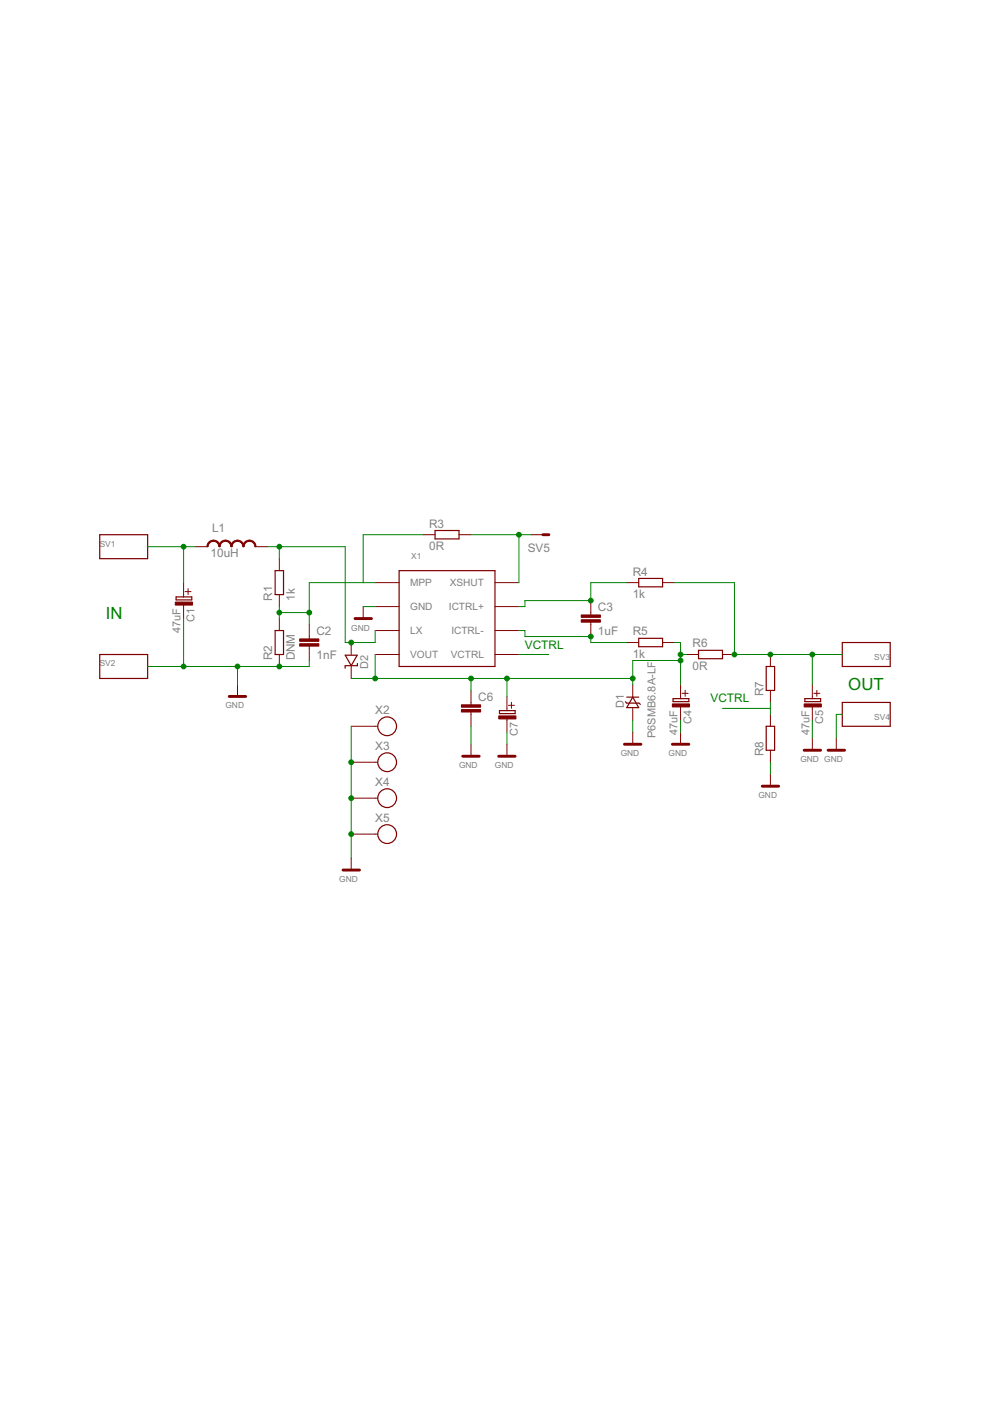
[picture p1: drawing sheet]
<?xml version="1.0" encoding="utf-8"?>
<!DOCTYPE eagle SYSTEM "eagle.dtd">
<eagle version="6.2">
<drawing>
<settings>
<setting alwaysvectorfont="no"/>
<setting verticaltext="up"/>
</settings>
<grid distance="0.1" unitdist="inch" unit="inch" style="lines" multiple="1" display="no" altdistance="0.01" altunitdist="inch" altunit="inch"/>
<schematic xreflabel="%F%N/%S.%C%R" xrefpart="/%S.%C%R">
<libraries>
<library name="moje_io">
<symbols>
<symbol name="SPV1040">
<wire x1="-5.08" y1="7.62" x2="-5.08" y2="-12.7" width="0.254" layer="94"/>
<wire x1="-5.08" y1="-12.7" x2="15.24" y2="-12.7" width="0.254" layer="94"/>
<wire x1="15.24" y1="-12.7" x2="15.24" y2="7.62" width="0.254" layer="94"/>
<wire x1="15.24" y1="7.62" x2="-5.08" y2="7.62" width="0.254" layer="94"/>
<pin name="MPP" x="-10.16" y="5.08" visible="pin" length="middle"/>
<pin name="GND" x="-10.16" y="0" visible="pin" length="middle"/>
<pin name="LX" x="-10.16" y="-5.08" visible="pin" length="middle"/>
<pin name="VOUT" x="-10.16" y="-10.16" visible="pin" length="middle"/>
<pin name="VCTRL" x="20.32" y="-10.16" visible="pin" length="middle" rot="R180"/>
<pin name="ICTRL-" x="20.32" y="-5.08" visible="pin" length="middle" rot="R180"/>
<pin name="ICTRL+" x="20.32" y="0" visible="pin" length="middle" rot="R180"/>
<pin name="XSHUT" x="20.32" y="5.08" visible="pin" length="middle" rot="R180"/>
<text x="-2.54" y="10.16" size="1.27" layer="95">&gt;NAME</text>
<text x="-2.54" y="-15.24" size="1.27" layer="96">&gt;VALUE</text>
</symbol>
</symbols>
<devicesets>
<deviceset name="SPV1040" prefix="X" uservalue="yes">
<gates>
<gate name="G$1" symbol="SPV1040" x="-5.08" y="2.54"/>
</gates>
<devices>
<device name="" package="TSSOP8">
<connects>
<connect gate="G$1" pin="GND" pad="2"/>
<connect gate="G$1" pin="ICTRL+" pad="7"/>
<connect gate="G$1" pin="ICTRL-" pad="6"/>
<connect gate="G$1" pin="LX" pad="3"/>
<connect gate="G$1" pin="MPP" pad="1"/>
<connect gate="G$1" pin="VCTRL" pad="5"/>
<connect gate="G$1" pin="VOUT" pad="4"/>
<connect gate="G$1" pin="XSHUT" pad="8"/>
</connects>
<technologies>
<technology name=""/>
</technologies>
</device>
</devices>
</deviceset>
</devicesets>
</library>
<library name="moje_C">
<symbols>
<symbol name="C_EL">
<wire x1="-2.5473" y1="0.9547" x2="-1.2753" y2="0.9547" width="0.155" layer="94"/>
<wire x1="-1.9112" y1="1.5908" x2="-1.9112" y2="0.3188" width="0.155" layer="94"/>
<wire x1="-0.7938" y1="1.7463" x2="-0.1588" y2="1.7463" width="0.254" layer="94"/>
<wire x1="-0.1588" y1="1.7463" x2="-0.1588" y2="-1.5875" width="0.254" layer="94"/>
<wire x1="-0.1588" y1="-1.5875" x2="-0.7938" y2="-1.5875" width="0.254" layer="94"/>
<wire x1="-0.7938" y1="-1.5875" x2="-0.7938" y2="0" width="0.254" layer="94"/>
<wire x1="-0.7938" y1="0" x2="-0.7938" y2="1.7463" width="0.254" layer="94"/>
<wire x1="-1.27" y1="0" x2="-0.7938" y2="0" width="0.152" layer="94"/>
<wire x1="0.7937" y1="0" x2="1.27" y2="0" width="0.152" layer="94"/>
<text x="1.5875" y="0.635" size="1.6764" layer="95">&gt;Name</text>
<text x="1.5875" y="-0.635" size="1.6764" layer="96" rot="MR180">&gt;Value</text>
<rectangle x1="0.3175" y1="-1.7463" x2="0.9525" y2="1.905" layer="94"/>
<pin name="C_EL+" x="-3.81" y="0" visible="off" length="short" direction="pas"/>
<pin name="C_EL-" x="3.81" y="0" visible="off" length="short" direction="pas" rot="R180"/>
</symbol>
<symbol name="C">
<wire x1="0" y1="2.54" x2="0" y2="2.032" width="0.1524" layer="94"/>
<wire x1="0" y1="0" x2="0" y2="0.508" width="0.1524" layer="94"/>
<text x="1.524" y="2.921" size="1.778" layer="95">&gt;NAME</text>
<text x="1.524" y="-2.159" size="1.778" layer="96">&gt;VALUE</text>
<rectangle x1="-2.032" y1="0.508" x2="2.032" y2="1.016" layer="94"/>
<rectangle x1="-2.032" y1="1.524" x2="2.032" y2="2.032" layer="94"/>
<pin name="1" x="0" y="5.08" visible="off" length="short" direction="pas" swaplevel="1" rot="R270"/>
<pin name="2" x="0" y="-2.54" visible="off" length="short" direction="pas" swaplevel="1" rot="R90"/>
</symbol>
</symbols>
<devicesets>
<deviceset name="C" prefix="C" uservalue="yes">
<gates>
<gate name="G$1" symbol="C_EL" x="0" y="0"/>
</gates>
<devices>
<device name="" package="C">
<connects>
<connect gate="G$1" pin="C_EL+" pad="+"/>
<connect gate="G$1" pin="C_EL-" pad="-"/>
</connects>
<technologies>
<technology name=""/>
</technologies>
</device>
</devices>
</deviceset>
<deviceset name="C0805" prefix="C" uservalue="yes">
<gates>
<gate name="G$1" symbol="C" x="0" y="0"/>
</gates>
<devices>
<device name="" package="C0805">
<connects>
<connect gate="G$1" pin="1" pad="1"/>
<connect gate="G$1" pin="2" pad="2"/>
</connects>
<technologies>
<technology name=""/>
</technologies>
</device>
</devices>
</deviceset>
<deviceset name="B" prefix="C" uservalue="yes">
<gates>
<gate name="G$1" symbol="C_EL" x="0" y="0"/>
</gates>
<devices>
<device name="" package="B">
<connects>
<connect gate="G$1" pin="C_EL+" pad="+"/>
<connect gate="G$1" pin="C_EL-" pad="-"/>
</connects>
<technologies>
<technology name=""/>
</technologies>
</device>
</devices>
</deviceset>
</devicesets>
</library>
<library name="moje_R">
<symbols>
<symbol name="1206">
<wire x1="-2.54" y1="-0.889" x2="2.54" y2="-0.889" width="0.254" layer="94"/>
<wire x1="2.54" y1="0.889" x2="-2.54" y2="0.889" width="0.254" layer="94"/>
<wire x1="2.54" y1="-0.889" x2="2.54" y2="0.889" width="0.254" layer="94"/>
<wire x1="-2.54" y1="-0.889" x2="-2.54" y2="0.889" width="0.254" layer="94"/>
<text x="-3.81" y="1.4986" size="1.778" layer="95">&gt;NAME</text>
<text x="-3.81" y="-3.302" size="1.778" layer="96">&gt;VALUE</text>
<pin name="2" x="5.08" y="0" visible="off" length="short" direction="pas" swaplevel="1" rot="R180"/>
<pin name="1" x="-5.08" y="0" visible="off" length="short" direction="pas" swaplevel="1"/>
</symbol>
</symbols>
<devicesets>
<deviceset name="R0805" prefix="R" uservalue="yes">
<gates>
<gate name="G$1" symbol="1206" x="0" y="0"/>
</gates>
<devices>
<device name="" package="0805">
<connects>
<connect gate="G$1" pin="1" pad="1"/>
<connect gate="G$1" pin="2" pad="2"/>
</connects>
<technologies>
<technology name=""/>
</technologies>
</device>
</devices>
</deviceset>
<deviceset name="R1206" prefix="R" uservalue="yes">
<gates>
<gate name="G$1" symbol="1206" x="0" y="0"/>
</gates>
<devices>
<device name="" package="1206">
<connects>
<connect gate="G$1" pin="1" pad="1"/>
<connect gate="G$1" pin="2" pad="2"/>
</connects>
<technologies>
<technology name=""/>
</technologies>
</device>
</devices>
</deviceset>
</devicesets>
</library>
<library name="moje_diody">
<symbols>
<symbol name="D-TRANSIL">
<wire x1="1.1112" y1="1.27" x2="1.1112" y2="0" width="0.254" layer="94"/>
<wire x1="1.1112" y1="0" x2="1.1112" y2="-1.27" width="0.254" layer="94"/>
<wire x1="-1.1113" y1="-1.27" x2="-1.1113" y2="1.27" width="0.254" layer="94"/>
<wire x1="-1.1113" y1="1.27" x2="1.1112" y2="0" width="0.254" layer="94"/>
<wire x1="1.1112" y1="0" x2="-1.1113" y2="-1.27" width="0.254" layer="94"/>
<text x="-1.2701" y="-1.905" size="1.6764" layer="96" rot="MR180">&gt;Value</text>
<text x="-1.27" y="1.905" size="1.6764" layer="95">&gt;NAME</text>
<pin name="A" x="-3.81" y="0" visible="off" length="short" direction="pas"/>
<pin name="K" x="3.81" y="0" visible="off" length="short" direction="pas" rot="R180"/>
<wire x1="-0.1588" y1="1.27" x2="-0.1588" y2="-1.27" width="0.254" layer="94"/>
<wire x1="-0.14" y1="-1.3" x2="-0.40961875" y2="-1.645440625" width="0.254" layer="94"/>
<wire x1="0.134696875" y1="1.53621875" x2="-0.14" y2="1.3" width="0.254" layer="94"/>
</symbol>
<symbol name="D_SHOTKY">
<wire x1="2.3812" y1="1.27" x2="2.3812" y2="0" width="0.254" layer="94"/>
<wire x1="2.3812" y1="0" x2="2.3812" y2="-1.27" width="0.254" layer="94"/>
<wire x1="0.1587" y1="-1.27" x2="0.1587" y2="1.27" width="0.254" layer="94"/>
<wire x1="0.1587" y1="1.27" x2="2.3812" y2="0" width="0.254" layer="94"/>
<wire x1="2.3812" y1="0" x2="0.1587" y2="-1.27" width="0.254" layer="94"/>
<text x="-0.0001" y="-1.905" size="1.6764" layer="96" rot="MR180">&gt;Value</text>
<text x="0" y="1.905" size="1.6764" layer="95">&gt;NAME</text>
<pin name="A" x="-2.54" y="0" visible="off" length="short" direction="pas"/>
<pin name="K" x="5.08" y="0" visible="off" length="short" direction="pas" rot="R180"/>
<wire x1="2.4" y1="-1.3" x2="2.9" y2="-1.3" width="0.254" layer="94"/>
<wire x1="1.9" y1="1.3" x2="2.4" y2="1.3" width="0.254" layer="94"/>
</symbol>
</symbols>
<devicesets>
<deviceset name="D-TRANSIL" prefix="D" uservalue="yes">
<gates>
<gate name="G$1" symbol="D-TRANSIL" x="0" y="0"/>
</gates>
<devices>
<device name="" package="SMB">
<connects>
<connect gate="G$1" pin="A" pad="A"/>
<connect gate="G$1" pin="K" pad="K"/>
</connects>
<technologies>
<technology name=""/>
</technologies>
</device>
</devices>
</deviceset>
<deviceset name="D-SHOTKY-SMA" prefix="D" uservalue="yes">
<gates>
<gate name="G$1" symbol="D_SHOTKY" x="0" y="0"/>
</gates>
<devices>
<device name="" package="SMA">
<connects>
<connect gate="G$1" pin="A" pad="A"/>
<connect gate="G$1" pin="K" pad="K"/>
</connects>
<technologies>
<technology name=""/>
</technologies>
</device>
</devices>
</deviceset>
</devicesets>
</library>
<library name="moje_L">
<symbols>
<symbol name="L">
<wire x1="-5.08" y1="0" x2="-3.81" y2="1.27" width="0.254" layer="94" curve="-90" cap="flat"/>
<wire x1="-3.81" y1="1.27" x2="-2.54" y2="0" width="0.254" layer="94" curve="-90" cap="flat"/>
<wire x1="-2.54" y1="0" x2="-1.27" y2="1.27" width="0.254" layer="94" curve="-90" cap="flat"/>
<wire x1="-1.27" y1="1.27" x2="0" y2="0" width="0.254" layer="94" curve="-90" cap="flat"/>
<wire x1="0" y1="0" x2="1.27" y2="1.27" width="0.254" layer="94" curve="-90" cap="flat"/>
<wire x1="1.27" y1="1.27" x2="2.54" y2="0" width="0.254" layer="94" curve="-90" cap="flat"/>
<wire x1="2.54" y1="0" x2="3.81" y2="1.27" width="0.254" layer="94" curve="-90" cap="flat"/>
<wire x1="3.81" y1="1.27" x2="5.08" y2="0" width="0.254" layer="94" curve="-90" cap="flat"/>
<text x="-4.445" y="-2.2225" size="1.778" layer="96">&gt;Value</text>
<text x="-4.1275" y="3.175" size="1.778" layer="95">&gt;Name</text>
<pin name="1" x="-7.62" y="0" visible="off" length="short" direction="pas" swaplevel="1"/>
<pin name="2" x="7.62" y="0" visible="off" length="short" direction="pas" swaplevel="1" rot="R180"/>
</symbol>
</symbols>
<devicesets>
<deviceset name="DE1205-10" prefix="L" uservalue="yes">
<gates>
<gate name="G$1" symbol="L" x="0" y="0"/>
</gates>
<devices>
<device name="" package="DE1205-10">
<connects>
<connect gate="G$1" pin="1" pad="P$1"/>
<connect gate="G$1" pin="2" pad="P$2"/>
</connects>
<technologies>
<technology name=""/>
</technologies>
</device>
</devices>
</deviceset>
</devicesets>
</library>
<library name="moje_konektory">
<symbols>
<symbol name="WAGO">
<wire x1="-2.54" y1="2.54" x2="-2.54" y2="-2.54" width="0.254" layer="94"/>
<wire x1="-2.54" y1="-2.54" x2="7.62" y2="-2.54" width="0.254" layer="94"/>
<wire x1="7.62" y1="-2.54" x2="7.62" y2="2.54" width="0.254" layer="94"/>
<wire x1="7.62" y1="2.54" x2="-2.54" y2="2.54" width="0.254" layer="94"/>
<pin name="P$1" x="7.62" y="0" visible="off" length="point" direction="pas"/>
<text x="-2.54" y="0" size="1.27" layer="95">&gt;NAME</text>
<text x="-2.54" y="-2.54" size="1.27" layer="95">&gt;VALUE</text>
</symbol>
</symbols>
<devicesets>
<deviceset name="WAGO256" prefix="SV" uservalue="yes">
<gates>
<gate name="G$1" symbol="WAGO" x="-2.54" y="0"/>
</gates>
<devices>
<device name="" package="WAGO256">
<connects>
<connect gate="G$1" pin="P$1" pad="1 A1"/>
</connects>
<technologies>
<technology name=""/>
</technologies>
</device>
</devices>
</deviceset>
</devicesets>
</library>
<library name="moje">
<symbols>
<symbol name="GND">
<wire x1="-1.7463" y1="-2.5401" x2="1.7463" y2="-2.5401" width="0.6096" layer="94"/>
<text x="-2.54" y="-5.08" size="1.27" layer="95">GND</text>
<pin name="GND" x="0" y="0" visible="off" length="short" direction="sup" rot="R270"/>
</symbol>
<symbol name="SROUB">
<circle x="0" y="0" radius="2" width="0.254" layer="94"/>
<wire x1="-2.54" y1="0" x2="-2.032" y2="0" width="0.1778" layer="94"/>
<text x="-2.54" y="2.54" size="1.778" layer="95">&gt;name</text>
<pin name="P$1" x="-7.62" y="0" visible="off" length="middle"/>
</symbol>
</symbols>
<devicesets>
<deviceset name="GND" prefix="GND" uservalue="yes">
<gates>
<gate name="G$1" symbol="GND" x="0" y="0"/>
</gates>
<devices>
<device name="">
<technologies>
<technology name=""/>
</technologies>
</device>
</devices>
</deviceset>
<deviceset name="SROUB3M" prefix="X">
<gates>
<gate name="P4" symbol="SROUB" x="0" y="0"/>
</gates>
<devices>
<device name="" package="SROUB3M">
<connects>
<connect gate="P4" pin="P$1" pad="P$1"/>
</connects>
<technologies>
<technology name=""/>
</technologies>
</device>
</devices>
</deviceset>
</devicesets>
</library>
<library name="moje_hrebinky">
<symbols>
<symbol name="MA01-0">
<wire x1="-3.81" y1="0" x2="-2.54" y2="0" width="0.6096" layer="94"/>
<pin name="P$1" x="0" y="0" visible="off" length="short" direction="pas" rot="R180"/>
<text x="-4.064" y="1.778" size="1.778" layer="95">&gt;NAME</text>
</symbol>
</symbols>
<devicesets>
<deviceset name="MA01-1" prefix="SV" uservalue="yes">
<gates>
<gate name="G$1" symbol="MA01-0" x="2.54" y="0"/>
</gates>
<devices>
<device name="" package="MA01-1">
<connects>
<connect gate="G$1" pin="P$1" pad="1"/>
</connects>
<technologies>
<technology name=""/>
</technologies>
</device>
</devices>
</deviceset>
</devicesets>
</library>
</libraries>
<attributes>
</attributes>
<variantdefs>
</variantdefs>
<classes>
<class number="0" name="default" width="0" drill="0">
</class>
</classes>
<parts>
<part name="X1" library="moje_io" deviceset="SPV1040" device=""/>
<part name="C1" library="moje_C" deviceset="C" device="" value="47uF"/>
<part name="C2" library="moje_C" deviceset="C0805" device="" value="1nF"/>
<part name="C3" library="moje_C" deviceset="C0805" device="" value="1uF"/>
<part name="C4" library="moje_C" deviceset="C" device="" value="47uF"/>
<part name="C5" library="moje_C" deviceset="C" device="" value="47uF"/>
<part name="R1" library="moje_R" deviceset="R0805" device="" value="1k"/>
<part name="R2" library="moje_R" deviceset="R0805" device="" value="DNM"/>
<part name="R4" library="moje_R" deviceset="R0805" device="" value="1k"/>
<part name="R5" library="moje_R" deviceset="R0805" device="" value="1k"/>
<part name="R7" library="moje_R" deviceset="R0805" device=""/>
<part name="R8" library="moje_R" deviceset="R0805" device=""/>
<part name="D1" library="moje_diody" deviceset="D-TRANSIL" device="" value="P6SMB6.8A-LF"/>
<part name="L1" library="moje_L" deviceset="DE1205-10" device="" value="10uH"/>
<part name="SV1" library="moje_konektory" deviceset="WAGO256" device=""/>
<part name="SV2" library="moje_konektory" deviceset="WAGO256" device=""/>
<part name="SV3" library="moje_konektory" deviceset="WAGO256" device=""/>
<part name="SV4" library="moje_konektory" deviceset="WAGO256" device=""/>
<part name="GND1" library="moje" deviceset="GND" device=""/>
<part name="GND2" library="moje" deviceset="GND" device=""/>
<part name="GND3" library="moje" deviceset="GND" device=""/>
<part name="GND4" library="moje" deviceset="GND" device=""/>
<part name="GND5" library="moje" deviceset="GND" device=""/>
<part name="GND6" library="moje" deviceset="GND" device=""/>
<part name="GND7" library="moje" deviceset="GND" device=""/>
<part name="X2" library="moje" deviceset="SROUB3M" device=""/>
<part name="X3" library="moje" deviceset="SROUB3M" device=""/>
<part name="X4" library="moje" deviceset="SROUB3M" device=""/>
<part name="X5" library="moje" deviceset="SROUB3M" device=""/>
<part name="GND8" library="moje" deviceset="GND" device=""/>
<part name="R6" library="moje_R" deviceset="R1206" device="" value="0R"/>
<part name="R3" library="moje_R" deviceset="R1206" device="" value="0R"/>
<part name="D2" library="moje_diody" deviceset="D-SHOTKY-SMA" device=""/>
<part name="C6" library="moje_C" deviceset="C0805" device=""/>
<part name="C7" library="moje_C" deviceset="B" device=""/>
<part name="GND9" library="moje" deviceset="GND" device=""/>
<part name="GND10" library="moje" deviceset="GND" device=""/>
<part name="SV5" library="moje_hrebinky" deviceset="MA01-1" device=""/>
</parts>
<sheets>
<sheet>
<plain>
<text x="16.51" y="36.83" size="1.778" layer="91">VCTRL</text>
<text x="55.88" y="25.4" size="1.778" layer="91">VCTRL</text>
<text x="-72.39" y="43.18" size="2.54" layer="91">IN</text>
<text x="85.09" y="27.94" size="2.54" layer="91">OUT</text>
</plain>
<instances>
<instance part="X1" gate="G$1" x="-5.08" y="45.72"/>
<instance part="C1" gate="G$1" x="-55.88" y="46.99" rot="R270"/>
<instance part="C2" gate="G$1" x="-29.21" y="36.83"/>
<instance part="C3" gate="G$1" x="30.48" y="41.91"/>
<instance part="C4" gate="G$1" x="49.53" y="25.4" rot="R270"/>
<instance part="C5" gate="G$1" x="77.47" y="25.4" rot="R270"/>
<instance part="R1" gate="G$1" x="-35.56" y="50.8" rot="R90"/>
<instance part="R2" gate="G$1" x="-35.56" y="38.1" rot="R90"/>
<instance part="R4" gate="G$1" x="43.18" y="50.8"/>
<instance part="R5" gate="G$1" x="43.18" y="38.1"/>
<instance part="R7" gate="G$1" x="68.58" y="30.48" rot="R90"/>
<instance part="R8" gate="G$1" x="68.58" y="17.78" rot="R90"/>
<instance part="D1" gate="G$1" x="39.37" y="25.4" smashed="yes" rot="R90">
<attribute name="VALUE" x="42.545" y="17.7799" size="1.6764" layer="96" rot="MR90"/>
<attribute name="NAME" x="37.465" y="24.13" size="1.6764" layer="95" rot="R90"/>
</instance>
<instance part="L1" gate="G$1" x="-45.72" y="58.42"/>
<instance part="SV1" gate="G$1" x="-71.12" y="58.42"/>
<instance part="SV2" gate="G$1" x="-71.12" y="33.02"/>
<instance part="SV3" gate="G$1" x="91.44" y="35.56" rot="R180"/>
<instance part="SV4" gate="G$1" x="91.44" y="22.86" rot="R180"/>
<instance part="GND1" gate="G$1" x="-17.78" y="45.72"/>
<instance part="GND2" gate="G$1" x="-44.45" y="29.21"/>
<instance part="GND3" gate="G$1" x="39.37" y="19.05"/>
<instance part="GND4" gate="G$1" x="49.53" y="19.05"/>
<instance part="GND5" gate="G$1" x="68.58" y="10.16"/>
<instance part="GND6" gate="G$1" x="77.47" y="17.78"/>
<instance part="GND7" gate="G$1" x="82.55" y="17.78"/>
<instance part="X2" gate="P4" x="-12.7" y="20.32"/>
<instance part="X3" gate="P4" x="-12.7" y="12.7"/>
<instance part="X4" gate="P4" x="-12.7" y="5.08"/>
<instance part="X5" gate="P4" x="-12.7" y="-2.54"/>
<instance part="GND8" gate="G$1" x="-20.32" y="-7.62"/>
<instance part="R6" gate="G$1" x="55.88" y="35.56"/>
<instance part="R3" gate="G$1" x="0" y="60.96"/>
<instance part="D2" gate="G$1" x="-20.32" y="35.56" rot="R270"/>
<instance part="C6" gate="G$1" x="5.08" y="22.86"/>
<instance part="C7" gate="G$1" x="12.7" y="22.86" rot="R270"/>
<instance part="GND9" gate="G$1" x="5.08" y="16.51"/>
<instance part="GND10" gate="G$1" x="12.7" y="16.51"/>
<instance part="SV5" gate="G$1" x="17.78" y="60.96" rot="R180"/>
</instances>
<busses>
</busses>
<nets>
<net name="N$1" class="0">
<segment>
<pinref part="SV1" gate="G$1" pin="P$1"/>
<pinref part="L1" gate="G$1" pin="1"/>
<wire x1="-63.5" y1="58.42" x2="-55.88" y2="58.42" width="0.1524" layer="91"/>
<wire x1="-55.88" y1="58.42" x2="-53.34" y2="58.42" width="0.1524" layer="91"/>
<wire x1="-55.88" y1="50.8" x2="-55.88" y2="58.42" width="0.1524" layer="91"/>
<pinref part="C1" gate="G$1" pin="C_EL+"/>
<junction x="-55.88" y="58.42"/>
</segment>
</net>
<net name="N$3" class="0">
<segment>
<pinref part="R2" gate="G$1" pin="2"/>
<pinref part="R1" gate="G$1" pin="1"/>
<wire x1="-35.56" y1="43.18" x2="-35.56" y2="44.45" width="0.1524" layer="91"/>
<pinref part="C2" gate="G$1" pin="1"/>
<wire x1="-35.56" y1="44.45" x2="-35.56" y2="45.72" width="0.1524" layer="91"/>
<wire x1="-29.21" y1="41.91" x2="-29.21" y2="44.45" width="0.1524" layer="91"/>
<wire x1="-29.21" y1="44.45" x2="-35.56" y2="44.45" width="0.1524" layer="91"/>
<pinref part="X1" gate="G$1" pin="MPP"/>
<wire x1="-17.78" y1="50.8" x2="-29.21" y2="50.8" width="0.1524" layer="91"/>
<wire x1="-29.21" y1="50.8" x2="-29.21" y2="44.45" width="0.1524" layer="91"/>
<junction x="-35.56" y="44.45"/>
<junction x="-29.21" y="44.45"/>
<wire x1="-15.24" y1="50.8" x2="-17.78" y2="50.8" width="0.1524" layer="91"/>
<wire x1="-17.78" y1="50.8" x2="-17.78" y2="60.96" width="0.1524" layer="91"/>
<wire x1="-17.78" y1="60.96" x2="-5.08" y2="60.96" width="0.1524" layer="91"/>
<pinref part="R3" gate="G$1" pin="1"/>
</segment>
</net>
<net name="GND" class="0">
<segment>
<pinref part="GND2" gate="G$1" pin="GND"/>
<wire x1="-44.45" y1="29.21" x2="-44.45" y2="33.02" width="0.1524" layer="91"/>
<pinref part="SV2" gate="G$1" pin="P$1"/>
<pinref part="R2" gate="G$1" pin="1"/>
<wire x1="-63.5" y1="33.02" x2="-55.88" y2="33.02" width="0.1524" layer="91"/>
<pinref part="C1" gate="G$1" pin="C_EL-"/>
<wire x1="-55.88" y1="33.02" x2="-44.45" y2="33.02" width="0.1524" layer="91"/>
<wire x1="-44.45" y1="33.02" x2="-35.56" y2="33.02" width="0.1524" layer="91"/>
<wire x1="-55.88" y1="43.18" x2="-55.88" y2="33.02" width="0.1524" layer="91"/>
<pinref part="C2" gate="G$1" pin="2"/>
<wire x1="-35.56" y1="33.02" x2="-29.21" y2="33.02" width="0.1524" layer="91"/>
<wire x1="-29.21" y1="33.02" x2="-29.21" y2="34.29" width="0.1524" layer="91"/>
<junction x="-55.88" y="33.02"/>
<junction x="-44.45" y="33.02"/>
<junction x="-35.56" y="33.02"/>
</segment>
<segment>
<pinref part="X1" gate="G$1" pin="GND"/>
<pinref part="GND1" gate="G$1" pin="GND"/>
<wire x1="-15.24" y1="45.72" x2="-17.78" y2="45.72" width="0.1524" layer="91"/>
</segment>
<segment>
<pinref part="D1" gate="G$1" pin="A"/>
<pinref part="GND3" gate="G$1" pin="GND"/>
<wire x1="39.37" y1="19.05" x2="39.37" y2="21.59" width="0.1524" layer="91"/>
</segment>
<segment>
<pinref part="C4" gate="G$1" pin="C_EL-"/>
<pinref part="GND4" gate="G$1" pin="GND"/>
<wire x1="49.53" y1="19.05" x2="49.53" y2="21.59" width="0.1524" layer="91"/>
</segment>
<segment>
<pinref part="R8" gate="G$1" pin="1"/>
<pinref part="GND5" gate="G$1" pin="GND"/>
<wire x1="68.58" y1="10.16" x2="68.58" y2="12.7" width="0.1524" layer="91"/>
</segment>
<segment>
<pinref part="C5" gate="G$1" pin="C_EL-"/>
<pinref part="GND6" gate="G$1" pin="GND"/>
<wire x1="77.47" y1="17.78" x2="77.47" y2="21.59" width="0.1524" layer="91"/>
</segment>
<segment>
<pinref part="SV4" gate="G$1" pin="P$1"/>
<pinref part="GND7" gate="G$1" pin="GND"/>
<wire x1="83.82" y1="22.86" x2="82.55" y2="22.86" width="0.1524" layer="91"/>
<wire x1="82.55" y1="22.86" x2="82.55" y2="17.78" width="0.1524" layer="91"/>
</segment>
<segment>
<pinref part="X2" gate="P4" pin="P$1"/>
<wire x1="-20.32" y1="20.32" x2="-20.32" y2="12.7" width="0.1524" layer="91"/>
<pinref part="X3" gate="P4" pin="P$1"/>
<junction x="-20.32" y="12.7"/>
<wire x1="-20.32" y1="12.7" x2="-20.32" y2="5.08" width="0.1524" layer="91"/>
<pinref part="X4" gate="P4" pin="P$1"/>
<junction x="-20.32" y="5.08"/>
<wire x1="-20.32" y1="5.08" x2="-20.32" y2="-2.54" width="0.1524" layer="91"/>
<pinref part="X5" gate="P4" pin="P$1"/>
<junction x="-20.32" y="-2.54"/>
<wire x1="-20.32" y1="-2.54" x2="-20.32" y2="-7.62" width="0.1524" layer="91"/>
<pinref part="GND8" gate="G$1" pin="GND"/>
</segment>
<segment>
<pinref part="C6" gate="G$1" pin="2"/>
<pinref part="GND9" gate="G$1" pin="GND"/>
<wire x1="5.08" y1="16.51" x2="5.08" y2="20.32" width="0.1524" layer="91"/>
</segment>
<segment>
<pinref part="C7" gate="G$1" pin="C_EL-"/>
<pinref part="GND10" gate="G$1" pin="GND"/>
<wire x1="12.7" y1="16.51" x2="12.7" y2="19.05" width="0.1524" layer="91"/>
</segment>
</net>
<net name="N$6" class="0">
<segment>
<pinref part="L1" gate="G$1" pin="2"/>
<pinref part="R1" gate="G$1" pin="2"/>
<wire x1="-38.1" y1="58.42" x2="-35.56" y2="58.42" width="0.1524" layer="91"/>
<wire x1="-35.56" y1="58.42" x2="-35.56" y2="55.88" width="0.1524" layer="91"/>
<wire x1="-35.56" y1="58.42" x2="-21.59" y2="58.42" width="0.1524" layer="91"/>
<wire x1="-21.59" y1="38.1" x2="-21.59" y2="58.42" width="0.1524" layer="91"/>
<junction x="-35.56" y="58.42"/>
<pinref part="X1" gate="G$1" pin="LX"/>
<wire x1="-21.59" y1="38.1" x2="-20.32" y2="38.1" width="0.1524" layer="91"/>
<wire x1="-20.32" y1="38.1" x2="-15.24" y2="38.1" width="0.1524" layer="91"/>
<wire x1="-15.24" y1="38.1" x2="-15.24" y2="40.64" width="0.1524" layer="91"/>
<pinref part="D2" gate="G$1" pin="A"/>
<junction x="-20.32" y="38.1"/>
</segment>
</net>
<net name="N$2" class="0">
<segment>
<pinref part="X1" gate="G$1" pin="XSHUT"/>
<wire x1="5.08" y1="60.96" x2="15.24" y2="60.96" width="0.1524" layer="91"/>
<wire x1="15.24" y1="60.96" x2="15.24" y2="50.8" width="0.1524" layer="91"/>
<pinref part="R3" gate="G$1" pin="2"/>
<pinref part="SV5" gate="G$1" pin="P$1"/>
<wire x1="15.24" y1="60.96" x2="17.78" y2="60.96" width="0.1524" layer="91"/>
<junction x="15.24" y="60.96"/>
</segment>
</net>
<net name="N$4" class="0">
<segment>
<pinref part="X1" gate="G$1" pin="ICTRL+"/>
<wire x1="15.24" y1="45.72" x2="16.51" y2="45.72" width="0.1524" layer="91"/>
<wire x1="16.51" y1="45.72" x2="16.51" y2="46.99" width="0.1524" layer="91"/>
<pinref part="C3" gate="G$1" pin="1"/>
<wire x1="16.51" y1="46.99" x2="30.48" y2="46.99" width="0.1524" layer="91"/>
<wire x1="30.48" y1="46.99" x2="30.48" y2="50.8" width="0.1524" layer="91"/>
<pinref part="R4" gate="G$1" pin="1"/>
<wire x1="30.48" y1="50.8" x2="38.1" y2="50.8" width="0.1524" layer="91"/>
<junction x="30.48" y="46.99"/>
</segment>
</net>
<net name="N$5" class="0">
<segment>
<pinref part="X1" gate="G$1" pin="VOUT"/>
<wire x1="-15.24" y1="35.56" x2="-15.24" y2="30.48" width="0.1524" layer="91"/>
<wire x1="-15.24" y1="30.48" x2="5.08" y2="30.48" width="0.1524" layer="91"/>
<pinref part="D1" gate="G$1" pin="K"/>
<wire x1="5.08" y1="30.48" x2="12.7" y2="30.48" width="0.1524" layer="91"/>
<wire x1="12.7" y1="30.48" x2="39.37" y2="30.48" width="0.1524" layer="91"/>
<wire x1="39.37" y1="29.21" x2="39.37" y2="30.48" width="0.1524" layer="91"/>
<pinref part="C4" gate="G$1" pin="C_EL+"/>
<wire x1="39.37" y1="30.48" x2="39.37" y2="34.29" width="0.1524" layer="91"/>
<wire x1="49.53" y1="29.21" x2="49.53" y2="34.29" width="0.1524" layer="91"/>
<pinref part="R5" gate="G$1" pin="2"/>
<wire x1="49.53" y1="34.29" x2="49.53" y2="35.56" width="0.1524" layer="91"/>
<wire x1="49.53" y1="35.56" x2="49.53" y2="38.1" width="0.1524" layer="91"/>
<wire x1="48.26" y1="38.1" x2="49.53" y2="38.1" width="0.1524" layer="91"/>
<wire x1="49.53" y1="35.56" x2="50.8" y2="35.56" width="0.1524" layer="91"/>
<wire x1="39.37" y1="34.29" x2="49.53" y2="34.29" width="0.1524" layer="91"/>
<junction x="39.37" y="30.48"/>
<junction x="49.53" y="34.29"/>
<junction x="49.53" y="35.56"/>
<pinref part="R6" gate="G$1" pin="1"/>
<pinref part="D2" gate="G$1" pin="K"/>
<wire x1="-20.32" y1="30.48" x2="-15.24" y2="30.48" width="0.1524" layer="91"/>
<junction x="-15.24" y="30.48"/>
<pinref part="C6" gate="G$1" pin="1"/>
<wire x1="5.08" y1="27.94" x2="5.08" y2="30.48" width="0.1524" layer="91"/>
<pinref part="C7" gate="G$1" pin="C_EL+"/>
<wire x1="12.7" y1="26.67" x2="12.7" y2="30.48" width="0.1524" layer="91"/>
<junction x="5.08" y="30.48"/>
<junction x="12.7" y="30.48"/>
</segment>
</net>
<net name="N$8" class="0">
<segment>
<pinref part="R4" gate="G$1" pin="2"/>
<wire x1="48.26" y1="50.8" x2="60.96" y2="50.8" width="0.1524" layer="91"/>
<wire x1="60.96" y1="50.8" x2="60.96" y2="35.56" width="0.1524" layer="91"/>
<pinref part="R7" gate="G$1" pin="2"/>
<wire x1="60.96" y1="35.56" x2="68.58" y2="35.56" width="0.1524" layer="91"/>
<pinref part="C5" gate="G$1" pin="C_EL+"/>
<wire x1="68.58" y1="35.56" x2="77.47" y2="35.56" width="0.1524" layer="91"/>
<wire x1="77.47" y1="35.56" x2="77.47" y2="29.21" width="0.1524" layer="91"/>
<pinref part="SV3" gate="G$1" pin="P$1"/>
<wire x1="83.82" y1="35.56" x2="77.47" y2="35.56" width="0.1524" layer="91"/>
<junction x="68.58" y="35.56"/>
<junction x="77.47" y="35.56"/>
<pinref part="R6" gate="G$1" pin="2"/>
<junction x="60.96" y="35.56"/>
</segment>
</net>
<net name="VCTRL" class="0">
<segment>
<pinref part="X1" gate="G$1" pin="VCTRL"/>
<wire x1="15.24" y1="35.56" x2="21.59" y2="35.56" width="0.1524" layer="91"/>
</segment>
<segment>
<pinref part="R7" gate="G$1" pin="1"/>
<pinref part="R8" gate="G$1" pin="2"/>
<wire x1="68.58" y1="25.4" x2="68.58" y2="24.13" width="0.1524" layer="91"/>
<wire x1="68.58" y1="24.13" x2="68.58" y2="22.86" width="0.1524" layer="91"/>
<wire x1="68.58" y1="24.13" x2="58.42" y2="24.13" width="0.1524" layer="91"/>
</segment>
</net>
<net name="N$9" class="0">
<segment>
<pinref part="C3" gate="G$1" pin="2"/>
<pinref part="X1" gate="G$1" pin="ICTRL-"/>
<wire x1="15.24" y1="40.64" x2="16.51" y2="40.64" width="0.1524" layer="91"/>
<wire x1="16.51" y1="40.64" x2="16.51" y2="39.37" width="0.1524" layer="91"/>
<wire x1="16.51" y1="39.37" x2="30.48" y2="39.37" width="0.1524" layer="91"/>
<wire x1="30.48" y1="39.37" x2="30.48" y2="38.1" width="0.1524" layer="91"/>
<pinref part="R5" gate="G$1" pin="1"/>
<wire x1="30.48" y1="38.1" x2="38.1" y2="38.1" width="0.1524" layer="91"/>
<junction x="30.48" y="39.37"/>
</segment>
</net>
</nets>
</sheet>
</sheets>
</schematic>
</drawing>
</eagle>
